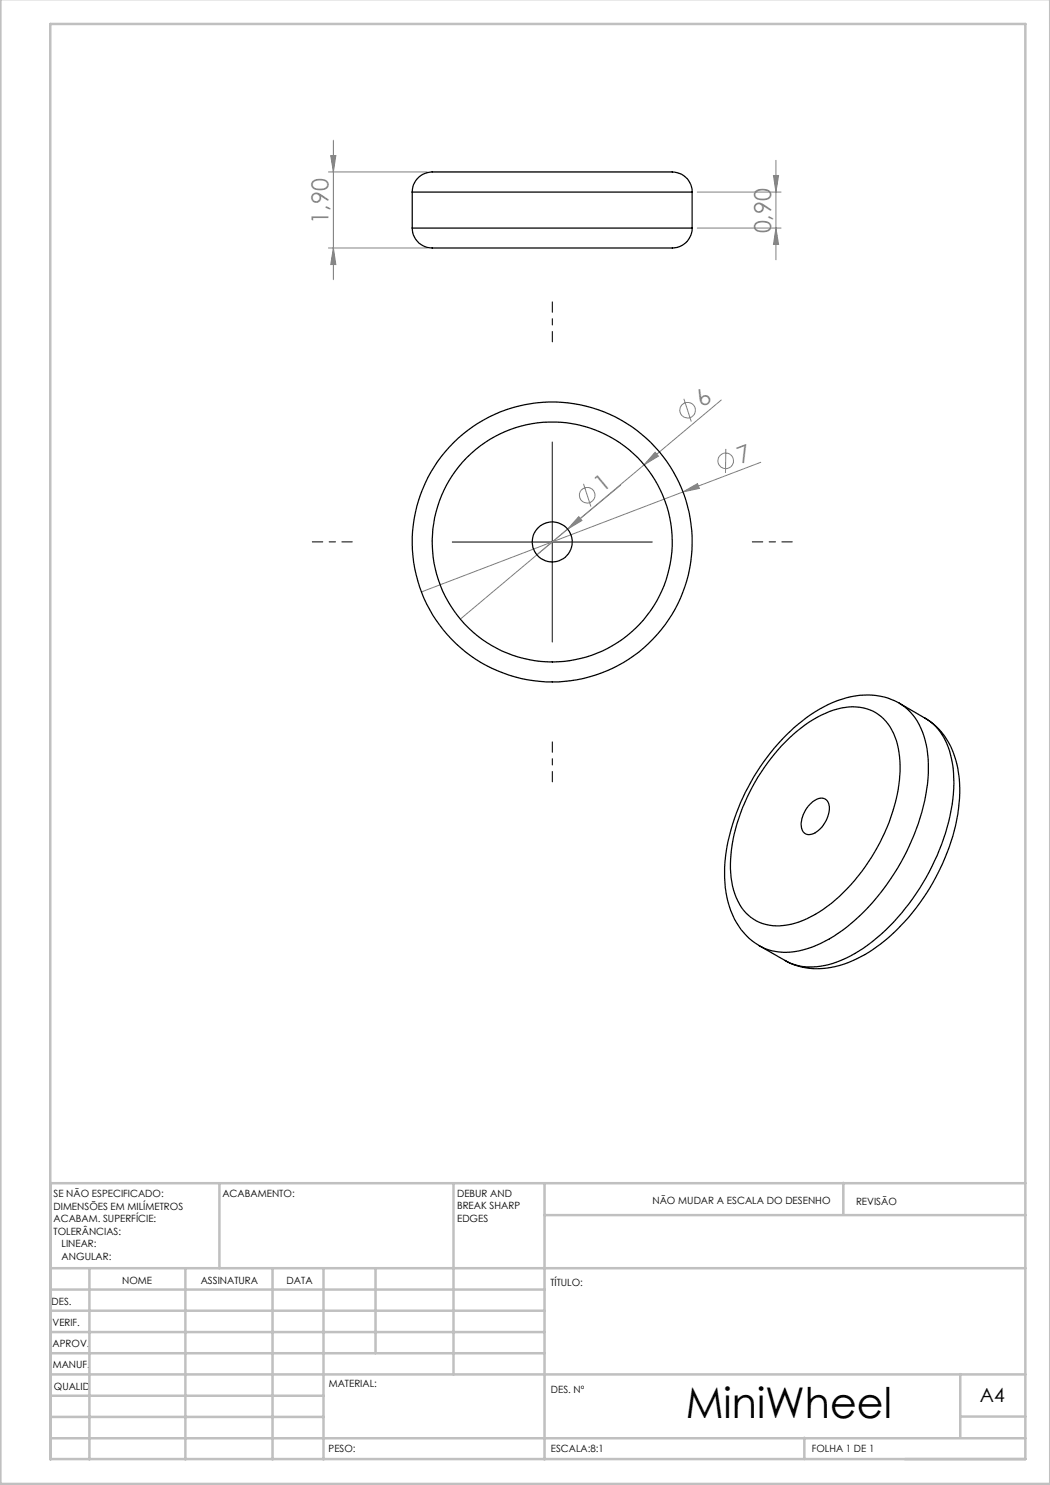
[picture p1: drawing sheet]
<svg xmlns="http://www.w3.org/2000/svg" width="210mm" height="297mm" viewBox="0 0 210 297" stroke-linecap="round" stroke-linejoin="round" font-family="sans-serif">
<g fill="none" stroke="#808080" stroke-width=".2">
<path d="M65.7 34.4h19.7M66.1 31.1h1.1l-.5 3.3zM66.7 28v27.9M139.5 38.4h16.7M154.7 35.1h1l-.5 3.3zM155.2 32.1v19.9M65.7 49.6h19.7M66.7 49.6l.5 3.3h-1.1zM139.5 45.6h16.7M155.2 45.6l.5 3.3h-1zM136.8 79.8l1.5 4.5M116.7 96.8l1.5 4.5"/>
<path d="M124.1 97l-16.7 13.9M131 90.4l.7 .8-2.9 1.8zM136.6 98.4l2.9-1.7 .4 1zM136.6 98.4l-52.3 20M144.3 80l-52.2 43.8M145.2 89.8l-.1 4.8M152.2 92.5l-15.6 5.9M115.7 103.3l.7 .8-2.9 1.7z"/>
<circle cx="117.4" cy="99" r="1.57"/>
<circle cx="137.5" cy="82" r="1.57"/>
<circle cx="145.2" cy="92.2" r="1.56"/>
</g>
<path d="M110.5 68.4v-8M70.5 108.4h-8M150.5 108.4h8M110.5 148.4v8" fill="none" stroke="#000" stroke-width=".2" stroke-dasharray="15.2 1.3 1.3 1.3" stroke-dashoffset="13.1"/>
<path d="M110.5 88.4v40M90.5 108.4h40" fill="none" stroke="#000" stroke-width=".2"/>
<g fill="none" stroke="#c0c0c0" stroke-width=".5">
<path d="M.1 -.1v296.9h209.9v-296.9M10.1 4.8h195v287h-195zM43.9 236.6v17M90.7 236.6v38.3M108.9 236.6v55.3M168.7 236.6v6.3M205.1 236.6h-195v55.3M10.1 253.6h195M10.1 257.9h98.8M17.9 253.6v38.3M37.1 253.6v38.3M54.5 253.6v38.3"/>
<path d="M64.7 253.6v38.3M75.1 253.6v17M108.9 243h96.2M10.1 270.6h98.8M10.1 266.4h98.8M10.1 262.1h98.8M10.1 279.1h54.6M10.1 274.9h195M192.1 274.8v12.7M10.1 287.7h195M10.1 283.4h54.6M160.9 287.5v4.3"/>
<path d="M192.1 283.3h13"/>
</g>
<g fill="#808080">
<path d="M136.6 98.4l2.9-1.7 .4 1z"/>
<path d="M115.7 103.3l.7 .8-2.9 1.7z"/>
<path d="M131 90.4l.7 .8-2.9 1.8z"/>
<path d="M155.2 45.6l.5 3.3h-1zM154.7 35.1h1l-.5 3.3z"/>
<path d="M66.1 31.1h1.1l-.5 3.3zM66.7 49.6l.5 3.3h-1.1z"/>
</g>
<g fill="none" stroke="#000" stroke-width=".25">
<path d="M82.4 38.4a4.2 4.2 0 0 1 5.1-4h45.5a4.9 4.9 0 0 1 5 2.1l.3 1 .1 .9M82.4 38.4h56M82.4 38.4v7.2M138.4 38.4v7.2M82.4 45.6a4.2 4.2 0 0 0 5.1 4h42.3a26.8 26.8 0 0 0 6.1-.2 4 4 0 0 0 2.5-3.8M82.4 45.6h56M156.3 149.2a24.1 24.1 0 0 1 12-7.6 8.9 8.9 0 0 1 11 6.5 25.3 25.3 0 0 1-1.1 15.3 37.9 37.9 0 0 1-14.3 19 14 14 0 0 1-10.8 2.5 9 9 0 0 1-6.4-6.9 26.1 26.1 0 0 1 1.4-15.3 40.1 40.1 0 0 1 8.2-13.5zM179.9 140.6a14.4 14.4 0 0 0-12.4-.5 34.6 34.6 0 0 0-16.1 14.2 39.1 39.1 0 0 0-6.5 21.2 16.4 16.4 0 0 0 5.5 12.7l1.5 1M179.9 140.6a12.4 12.4 0 0 1 5.5 9.2 35.1 35.1 0 0 1-3.6 19.5 42.7 42.7 0 0 1-15.9 18.5 15.8 15.8 0 0 1-11.6 2.3l-2.4-.9M179.9 140.6l5.1 3M185 143.6a14.4 14.4 0 0 1 6.7 11 34.6 34.6 0 0 1-4.2 20.1 39.2 39.2 0 0 1-15.1 16.5 15.8 15.8 0 0 1-14.9 1.2l-.5-.3M185 143.6a12.1 12.1 0 0 1 5.5 9.2 33.8 33.8 0 0 1-3.1 18.3 42.7 42.7 0 0 1-16.4 19.6 15.8 15.8 0 0 1-11.6 2.4l-1.4-.5-1-.5"/>
<path d="M161.9 160.9a2.61 2.61 0 0 1 3.3-1 3.7 3.7 0 0 1-.1 4.4 4.2 4.2 0 0 1-3.6 2.6 2.08 2.08 0 0 1-1.2-2.7 6.6 6.6 0 0 1 1.6-3.3zM151.9 189.2l5.1 2.9"/>
<circle cx="110.4" cy="108.4" r="28"/>
<circle cx="110.4" cy="108.4" r="24"/>
<circle cx="110.4" cy="108.4" r="4"/>
</g>
<text font-size="8.5" x="137.1" y="283.5">MiniWheel</text>
<g font-size="4.7" fill="#808080">
<text x="65.7" y="44.7" transform="rotate(-90 65.7 44.7)">1,90</text>
<text x="154.2" y="46.7" transform="rotate(-90 154.2 46.7)">0,90</text>
<text x="140.6" y="81.7" transform="rotate(-40 140.6 81.7)">6</text>
<text x="148.2" y="92.8" transform="rotate(-21 148.2 92.8)">7</text>
<text x="120.5" y="98.7" transform="rotate(-40 120.5 98.7)">1</text>
</g>
<text font-size="3.9" x="196" y="280.4">A4</text>
<g font-size="2">
<text x="10.7" y="239.5">SE NÃO ESPECIFICADO:</text>
<text x="44.5" y="239.5">ACABAMENTO:</text>
<text x="91.4" y="239.4">DEBUR AND</text>
<text x="10.7" y="242">DIMENSÕES EM MILÍMETROS</text>
<text x="10.7" y="244.5">ACABAM. SUPERFÍCIE:</text>
<text x="91.4" y="241.9">BREAK SHARP</text>
<text x="91.4" y="244.4">EDGES</text>
<text x="130.5" y="240.8">NÃO MUDAR A ESCALA DO DESENHO</text>
<text x="171.2" y="241">REVISÃO</text>
<text x="10.7" y="247">TOLERÂNCIAS:</text>
<text x="12.3" y="249.5">LINEAR:</text>
<text x="12.3" y="252">ANGULAR:</text>
<text x="24.4" y="256.9">NOME</text>
<text x="40.1" y="256.8">ASSINATURA</text>
<text x="57.3" y="256.8">DATA</text>
<text x="110.1" y="257.1">TÍTULO:</text>
<text x="10.3" y="260.9">DES.</text>
<text x="10.5" y="269.3">APROV.</text>
<text x="10.5" y="265.2">VERIF.</text>
<text x="10.6" y="273.6">MANUF.</text>
<text x="10.8" y="278">QUALID</text>
<text x="65.8" y="277.4">MATERIAL:</text>
<text x="110.2" y="278.5">DES. Nº</text>
<text x="65.7" y="290.4">PESO:</text>
<text x="110.2" y="290.5">ESCALA:8:1</text>
<text x="162.4" y="290.4">FOLHA 1 DE 1</text>
</g>
</svg>
